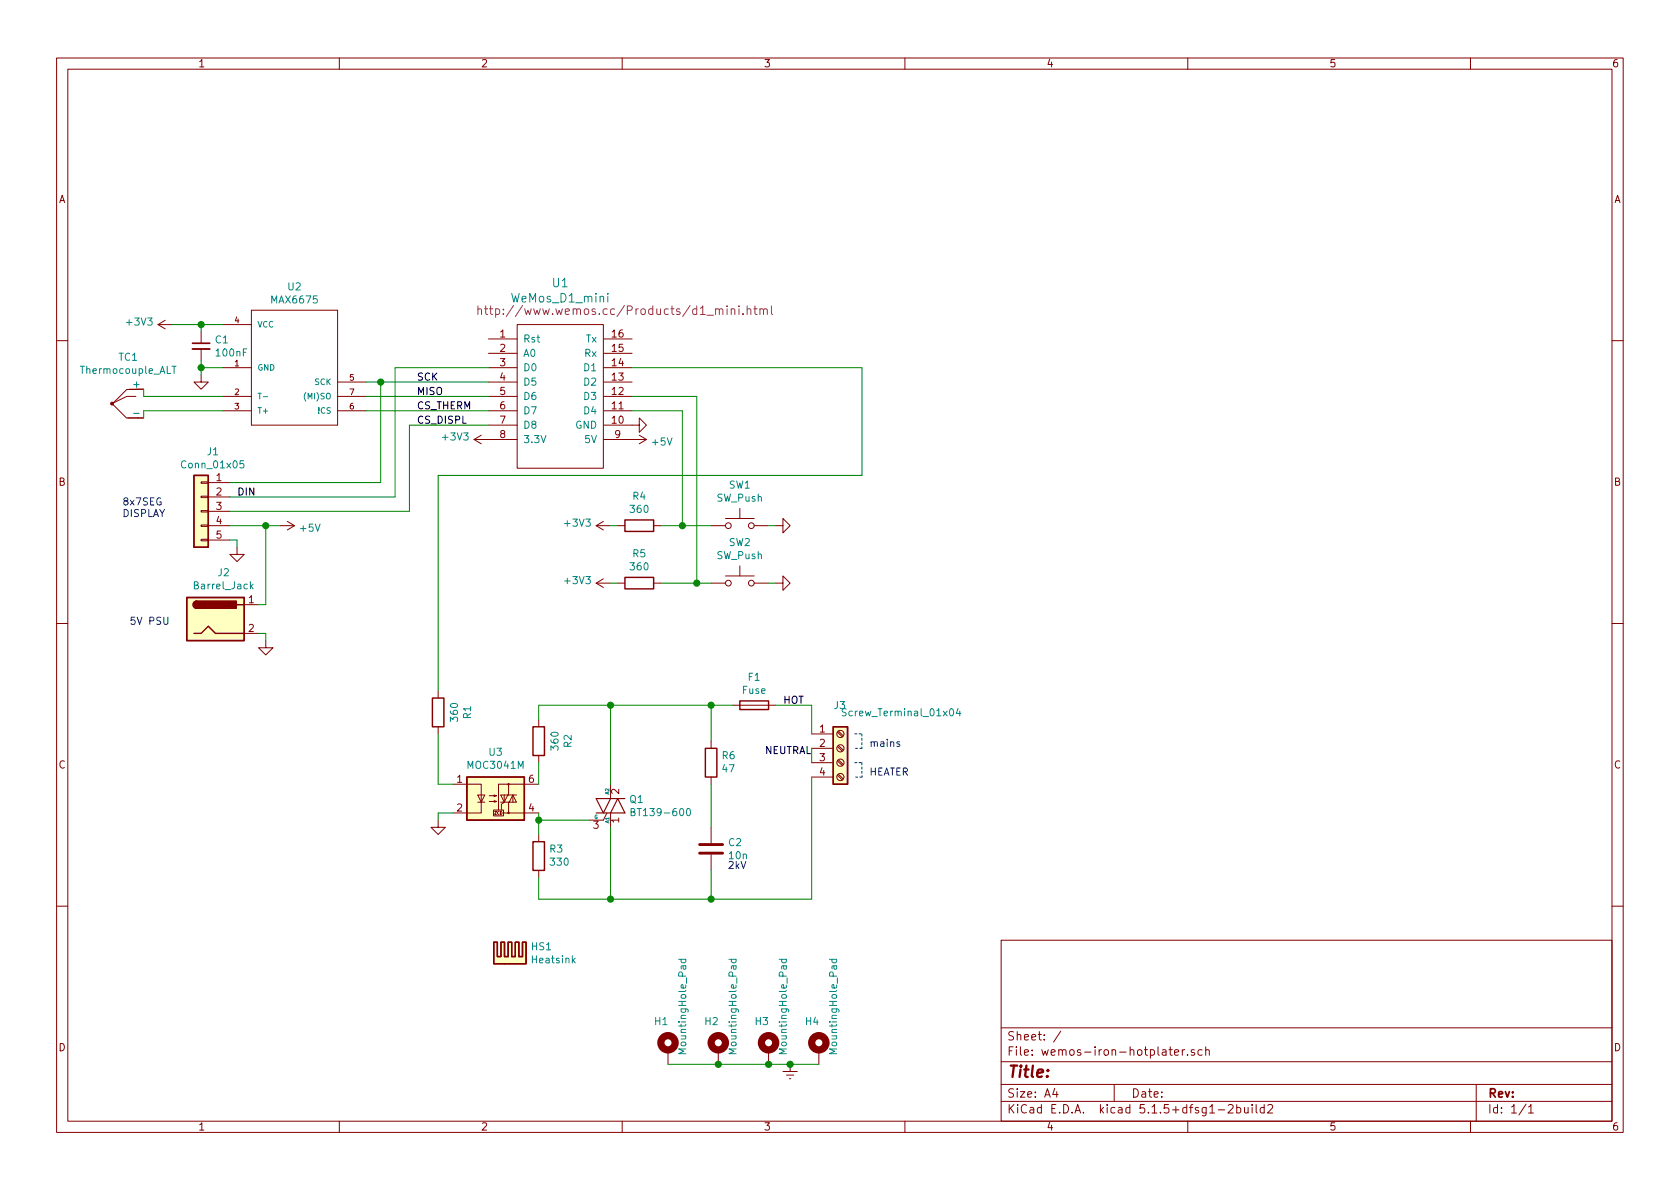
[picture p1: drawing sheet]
EESchema Schematic File Version 4
EELAYER 30 0
EELAYER END
$Descr A4 11693 8268
encoding utf-8
Sheet 1 1
Title ""
Date ""
Rev ""
Comp ""
Comment1 ""
Comment2 ""
Comment3 ""
Comment4 ""
$EndDescr
$Comp
L wemos_mini:WeMos_D1_mini U1
U 1 1
P 3900 2700
F 0 "U1" H 3900 3443 60  0000 C CNN
F 1 "WeMos_D1_mini" H 3900 3337 60  0000 C CNN
F 2 "wemos-d1-mini:wemos-d1-mini-connectors-only" H 4450 2000 60  0001 C CNN
F 3 "http://www.wemos.cc/Products/d1_mini.html" H 4350 3250 60  0000 C CNN
	1    3900 2700
	1    0    0    -1  
$EndComp
$Comp
L SparkFun-AnalogIC:MAX6675 U2
U 1 1
P 2050 2550
F 0 "U2" H 2050 3115 50  0000 C CNN
F 1 "MAX6675" H 2050 3024 50  0000 C CNN
F 2 "Package_SO:SOIC-8-N7_3.9x4.9mm_P1.27mm" H 2080 2700 20  0001 C CNN
F 3 "" H 2050 2550 50  0001 C CNN
	1    2050 2550
	1    0    0    -1  
$EndComp
$Comp
L Triac_Thyristor:BT139-600 Q1
U 1 1
P 4250 5600
F 0 "Q1" H 4378 5646 50  0000 L CNN
F 1 "BT139-600" H 4378 5555 50  0000 L CNN
F 2 "Package_TO_SOT_THT:TO-220-3_Horizontal_TabDown" H 4450 5525 50  0001 L CIN
F 3 "https://www.rapidonline.com/pdf/47-3240.pdf" H 4250 5600 50  0001 L CNN
	1    4250 5600
	1    0    0    -1  
$EndComp
$Comp
L Device:R R2
U 1 1
P 3750 5150
F 0 "R2" V 3543 5150 50  0000 C CNN
F 1 "360" V 3634 5150 50  0000 C CNN
F 2 "Resistor_THT:R_Axial_DIN0309_L9.0mm_D3.2mm_P12.70mm_Horizontal" V 3680 5150 50  0001 C CNN
F 3 "~" H 3750 5150 50  0001 C CNN
	1    3750 5150
	-1   0    0    1   
$EndComp
$Comp
L Relay_SolidState:MOC3041M U3
U 1 1
P 3450 5550
F 0 "U3" H 3450 5875 50  0000 C CNN
F 1 "MOC3041M" H 3450 5784 50  0000 C CNN
F 2 "Package_DIP:DIP-6_W7.62mm" H 3250 5350 50  0001 L CIN
F 3 "http://www.fairchildsemi.com/ds/MO/MOC3031M.pdf" H 3450 5550 50  0001 L CNN
	1    3450 5550
	1    0    0    -1  
$EndComp
$Comp
L Device:R R3
U 1 1
P 3750 5950
F 0 "R3" H 3680 5904 50  0000 R CNN
F 1 "330" H 3680 5995 50  0000 R CNN
F 2 "Resistor_THT:R_Axial_DIN0309_L9.0mm_D3.2mm_P12.70mm_Horizontal" V 3680 5950 50  0001 C CNN
F 3 "~" H 3750 5950 50  0001 C CNN
	1    3750 5950
	-1   0    0    1   
$EndComp
$Comp
L Device:R R6
U 1 1
P 4950 5300
F 0 "R6" H 4880 5254 50  0000 R CNN
F 1 "47" H 4880 5345 50  0000 R CNN
F 2 "Resistor_THT:R_Axial_DIN0207_L6.3mm_D2.5mm_P7.62mm_Horizontal" V 4880 5300 50  0001 C CNN
F 3 "~" H 4950 5300 50  0001 C CNN
	1    4950 5300
	-1   0    0    1   
$EndComp
$Comp
L Device:C C2
U 1 1
P 4950 5900
F 0 "C2" H 5065 5946 50  0000 L CNN
F 1 "10n" H 5065 5855 50  0000 L CNN
F 2 "Capacitor_THT:C_Rect_L19.0mm_W6.0mm_P15.00mm_MKS4" H 4988 5750 50  0001 C CNN
F 3 "~" H 4950 5900 50  0001 C CNN
	1    4950 5900
	1    0    0    -1  
$EndComp
$Comp
L Device:R R1
U 1 1
P 3050 4950
F 0 "R1" V 2843 4950 50  0000 C CNN
F 1 "360" V 2934 4950 50  0000 C CNN
F 2 "Resistor_THT:R_Axial_DIN0207_L6.3mm_D2.5mm_P7.62mm_Horizontal" V 2980 4950 50  0001 C CNN
F 3 "~" H 3050 4950 50  0001 C CNN
	1    3050 4950
	-1   0    0    1   
$EndComp
$Comp
L Device:Thermocouple_ALT TC1
U 1 1
P 900 2800
F 0 "TC1" H 893 3125 50  0000 C CNN
F 1 "Thermocouple_ALT" H 893 3034 50  0000 C CNN
F 2 "TerminalBlock:TerminalBlock_Wuerth_691311400102_P7.62mm" H 325 2850 50  0001 C CNN
F 3 "~" H 325 2850 50  0001 C CNN
	1    900  2800
	1    0    0    -1  
$EndComp
Text Label 5450 4900 0    50   ~ 0
HOT
Wire Wire Line
	1550 2750 1000 2750
Wire Wire Line
	1000 2750 1000 2700
Wire Wire Line
	1550 2850 1000 2850
Wire Wire Line
	1000 2850 1000 2900
Wire Wire Line
	3400 2650 2650 2650
Wire Wire Line
	3400 2850 2550 2850
Wire Wire Line
	1550 2550 1400 2550
Wire Wire Line
	1400 2550 1400 2600
$Comp
L power:GND #PWR0101
U 1 1
P 1400 2600
F 0 "#PWR0101" H 1400 2350 50  0001 C CNN
F 1 "GND" H 1405 2427 50  0001 C CNN
F 2 "" H 1400 2600 50  0001 C CNN
F 3 "" H 1400 2600 50  0001 C CNN
	1    1400 2600
	1    0    0    -1  
$EndComp
$Comp
L Device:C_Small C1
U 1 1
P 1400 2400
F 0 "C1" H 1492 2446 50  0000 L CNN
F 1 "100nF" H 1492 2355 50  0000 L CNN
F 2 "Capacitor_SMD:C_0805_2012Metric_Pad1.15x1.40mm_HandSolder" H 1400 2400 50  0001 C CNN
F 3 "~" H 1400 2400 50  0001 C CNN
	1    1400 2400
	1    0    0    -1  
$EndComp
Wire Wire Line
	1400 2550 1400 2500
Connection ~ 1400 2550
Wire Wire Line
	1400 2300 1400 2250
Connection ~ 1400 2250
Wire Wire Line
	1400 2250 1550 2250
$Comp
L power:+5V #PWR0102
U 1 1
P 4400 3050
F 0 "#PWR0102" H 4400 2900 50  0001 C CNN
F 1 "+5V" V 4415 3178 50  0000 L CNN
F 2 "" H 4400 3050 50  0001 C CNN
F 3 "" H 4400 3050 50  0001 C CNN
	1    4400 3050
	0    1    1    0   
$EndComp
$Comp
L power:GND #PWR0103
U 1 1
P 4400 2950
F 0 "#PWR0103" H 4400 2700 50  0001 C CNN
F 1 "GND" H 4405 2777 50  0001 C CNN
F 2 "" H 4400 2950 50  0001 C CNN
F 3 "" H 4400 2950 50  0001 C CNN
	1    4400 2950
	0    -1   -1   0   
$EndComp
Wire Wire Line
	1200 2250 1400 2250
$Comp
L Connector_Generic:Conn_01x05 J1
U 1 1
P 1400 3550
F 0 "J1" H 1318 3967 50  0000 C CNN
F 1 "Conn_01x05" H 1318 3876 50  0000 C CNN
F 2 "Connector_PinHeader_2.54mm:PinHeader_1x05_P2.54mm_Horizontal" H 1400 3550 50  0001 C CNN
F 3 "~" H 1400 3550 50  0001 C CNN
	1    1400 3550
	-1   0    0    -1  
$EndComp
Connection ~ 2650 2650
Wire Wire Line
	2650 2650 2550 2650
Wire Wire Line
	2850 2950 3400 2950
$Comp
L power:GND #PWR0104
U 1 1
P 1650 3800
F 0 "#PWR0104" H 1650 3550 50  0001 C CNN
F 1 "GND" H 1655 3627 50  0001 C CNN
F 2 "" H 1650 3800 50  0001 C CNN
F 3 "" H 1650 3800 50  0001 C CNN
	1    1650 3800
	1    0    0    -1  
$EndComp
$Comp
L power:+5V #PWR0105
U 1 1
P 1950 3650
F 0 "#PWR0105" H 1950 3500 50  0001 C CNN
F 1 "+5V" V 1965 3778 50  0000 L CNN
F 2 "" H 1950 3650 50  0001 C CNN
F 3 "" H 1950 3650 50  0001 C CNN
	1    1950 3650
	0    1    1    0   
$EndComp
Text Label 2900 2650 0    50   ~ 0
SCK
Text Label 2900 2750 0    50   ~ 0
MISO
Text Label 2900 2850 0    50   ~ 0
CS_THERM
Text Label 2900 2950 0    50   ~ 0
CS_DISPL
$Comp
L power:+3V3 #PWR0106
U 1 1
P 3400 3050
F 0 "#PWR0106" H 3400 2900 50  0001 C CNN
F 1 "+3V3" V 3415 3178 50  0000 L CNN
F 2 "" H 3400 3050 50  0001 C CNN
F 3 "" H 3400 3050 50  0001 C CNN
	1    3400 3050
	0    -1   -1   0   
$EndComp
$Comp
L power:+3V3 #PWR0107
U 1 1
P 1200 2250
F 0 "#PWR0107" H 1200 2100 50  0001 C CNN
F 1 "+3V3" V 1215 2378 50  0000 L CNN
F 2 "" H 1200 2250 50  0001 C CNN
F 3 "" H 1200 2250 50  0001 C CNN
	1    1200 2250
	0    -1   -1   0   
$EndComp
Wire Wire Line
	2650 3350 2650 2650
Wire Wire Line
	2850 3550 2850 2950
$Comp
L power:GND #PWR0108
U 1 1
P 3050 5700
F 0 "#PWR0108" H 3050 5450 50  0001 C CNN
F 1 "GND" H 3055 5527 50  0001 C CNN
F 2 "" H 3050 5700 50  0001 C CNN
F 3 "" H 3050 5700 50  0001 C CNN
	1    3050 5700
	1    0    0    -1  
$EndComp
Wire Wire Line
	4750 2850 4400 2850
$Comp
L Device:R R4
U 1 1
P 4450 3650
F 0 "R4" V 4243 3650 50  0000 C CNN
F 1 "360" V 4334 3650 50  0000 C CNN
F 2 "Resistor_THT:R_Axial_DIN0207_L6.3mm_D2.5mm_P7.62mm_Horizontal" V 4380 3650 50  0001 C CNN
F 3 "~" H 4450 3650 50  0001 C CNN
	1    4450 3650
	0    1    1    0   
$EndComp
$Comp
L power:+3V3 #PWR0109
U 1 1
P 4250 3650
F 0 "#PWR0109" H 4250 3500 50  0001 C CNN
F 1 "+3V3" V 4265 3778 50  0000 L CNN
F 2 "" H 4250 3650 50  0001 C CNN
F 3 "" H 4250 3650 50  0001 C CNN
	1    4250 3650
	0    -1   -1   0   
$EndComp
$Comp
L power:GND #PWR0110
U 1 1
P 5400 3650
F 0 "#PWR0110" H 5400 3400 50  0001 C CNN
F 1 "GND" H 5405 3477 50  0001 C CNN
F 2 "" H 5400 3650 50  0001 C CNN
F 3 "" H 5400 3650 50  0001 C CNN
	1    5400 3650
	0    -1   -1   0   
$EndComp
Wire Wire Line
	4300 3650 4250 3650
$Comp
L Connector:Barrel_Jack J2
U 1 1
P 1500 4300
F 0 "J2" H 1557 4625 50  0000 C CNN
F 1 "Barrel_Jack" H 1557 4534 50  0000 C CNN
F 2 "Connector_BarrelJack:BarrelJack_CUI_PJ-063AH_Horizontal" H 1550 4260 50  0001 C CNN
F 3 "~" H 1550 4260 50  0001 C CNN
	1    1500 4300
	1    0    0    -1  
$EndComp
Wire Wire Line
	1600 3350 2650 3350
Wire Wire Line
	1600 3550 2850 3550
Text Notes 850  3600 0    50   ~ 0
8x7SEG\nDISPLAY
Text Notes 900  4350 0    50   ~ 0
5V PSU
Wire Wire Line
	1600 3650 1850 3650
Wire Wire Line
	1850 3650 1850 4200
Wire Wire Line
	1850 4200 1800 4200
Connection ~ 1850 3650
Wire Wire Line
	1850 3650 1950 3650
Wire Wire Line
	1650 3800 1650 3750
Wire Wire Line
	1650 3750 1600 3750
$Comp
L power:GND #PWR0111
U 1 1
P 1850 4450
F 0 "#PWR0111" H 1850 4200 50  0001 C CNN
F 1 "GND" H 1855 4277 50  0001 C CNN
F 2 "" H 1850 4450 50  0001 C CNN
F 3 "" H 1850 4450 50  0001 C CNN
	1    1850 4450
	1    0    0    -1  
$EndComp
Wire Wire Line
	1850 4450 1850 4400
Wire Wire Line
	1850 4400 1800 4400
Wire Wire Line
	6000 2550 6000 3300
Wire Wire Line
	4400 2550 6000 2550
Wire Wire Line
	5350 3650 5400 3650
Wire Wire Line
	4600 3650 4750 3650
Wire Wire Line
	4600 4050 4850 4050
Wire Wire Line
	5350 4050 5400 4050
Wire Wire Line
	4300 4050 4250 4050
$Comp
L power:GND #PWR0112
U 1 1
P 5400 4050
F 0 "#PWR0112" H 5400 3800 50  0001 C CNN
F 1 "GND" H 5405 3877 50  0001 C CNN
F 2 "" H 5400 4050 50  0001 C CNN
F 3 "" H 5400 4050 50  0001 C CNN
	1    5400 4050
	0    -1   -1   0   
$EndComp
$Comp
L power:+3V3 #PWR0113
U 1 1
P 4250 4050
F 0 "#PWR0113" H 4250 3900 50  0001 C CNN
F 1 "+3V3" V 4265 4178 50  0000 L CNN
F 2 "" H 4250 4050 50  0001 C CNN
F 3 "" H 4250 4050 50  0001 C CNN
	1    4250 4050
	0    -1   -1   0   
$EndComp
$Comp
L Device:R R5
U 1 1
P 4450 4050
F 0 "R5" V 4243 4050 50  0000 C CNN
F 1 "360" V 4334 4050 50  0000 C CNN
F 2 "Resistor_THT:R_Axial_DIN0207_L6.3mm_D2.5mm_P7.62mm_Horizontal" V 4380 4050 50  0001 C CNN
F 3 "~" H 4450 4050 50  0001 C CNN
	1    4450 4050
	0    1    1    0   
$EndComp
$Comp
L Switch:SW_Push SW1
U 1 1
P 5150 3650
F 0 "SW1" H 5150 3935 50  0000 C CNN
F 1 "SW_Push" H 5150 3844 50  0000 C CNN
F 2 "Button_Switch_THT:SW_PUSH_6mm" H 5150 3850 50  0001 C CNN
F 3 "~" H 5150 3850 50  0001 C CNN
	1    5150 3650
	1    0    0    -1  
$EndComp
$Comp
L Switch:SW_Push SW2
U 1 1
P 5150 4050
F 0 "SW2" H 5150 4335 50  0000 C CNN
F 1 "SW_Push" H 5150 4244 50  0000 C CNN
F 2 "Button_Switch_THT:SW_PUSH_6mm" H 5150 4250 50  0001 C CNN
F 3 "~" H 5150 4250 50  0001 C CNN
	1    5150 4050
	1    0    0    -1  
$EndComp
Wire Wire Line
	4750 3650 4750 2850
Connection ~ 4750 3650
Wire Wire Line
	4750 3650 4950 3650
Wire Wire Line
	4850 4050 4850 2750
Wire Wire Line
	4850 2750 4400 2750
Connection ~ 4850 4050
Wire Wire Line
	4850 4050 4950 4050
Wire Wire Line
	3750 5450 3750 5300
Wire Wire Line
	3750 6100 3750 6250
Wire Wire Line
	3750 6250 4250 6250
Wire Wire Line
	4950 6250 4950 6050
Wire Wire Line
	4250 5750 4250 6250
Connection ~ 4250 6250
Wire Wire Line
	4250 6250 4950 6250
Wire Wire Line
	4100 5700 3750 5700
Wire Wire Line
	3750 5650 3750 5700
Wire Wire Line
	3750 5700 3750 5800
Connection ~ 3750 5700
Wire Wire Line
	4950 5750 4950 5450
Wire Wire Line
	4950 5150 4950 4900
Wire Wire Line
	4950 4900 4250 4900
Wire Wire Line
	3750 4900 3750 5000
Wire Wire Line
	4250 5450 4250 4900
Connection ~ 4250 4900
Wire Wire Line
	4250 4900 3750 4900
$Comp
L Device:Fuse F1
U 1 1
P 5250 4900
F 0 "F1" V 5053 4900 50  0000 C CNN
F 1 "Fuse" V 5144 4900 50  0000 C CNN
F 2 "Fuse:Fuseholder_TR5_Littelfuse_No560_No460" V 5180 4900 50  0001 C CNN
F 3 "~" H 5250 4900 50  0001 C CNN
	1    5250 4900
	0    1    1    0   
$EndComp
Wire Wire Line
	5650 4900 5650 5100
Text Label 5650 5250 2    50   ~ 0
NEUTRAL
Wire Wire Line
	5100 4900 4950 4900
Connection ~ 4950 4900
Wire Wire Line
	5650 4900 5400 4900
Wire Wire Line
	5650 6250 4950 6250
Connection ~ 4950 6250
Text Notes 5200 6050 2    50   ~ 0
2kV
Wire Wire Line
	3050 5450 3050 5100
Wire Wire Line
	3050 5450 3150 5450
Wire Wire Line
	3050 4800 3050 3300
Wire Wire Line
	3050 3300 6000 3300
Wire Wire Line
	3150 5650 3050 5650
Wire Wire Line
	3050 5650 3050 5700
$Comp
L Mechanical:Heatsink HS1
U 1 1
P 3550 6700
F 0 "HS1" H 3692 6821 50  0000 L CNN
F 1 "Heatsink" H 3692 6730 50  0000 L CNN
F 2 "Heatsink:Heatsink_Aavid-TV5G_TO220_Horizontal" H 3562 6700 50  0001 C CNN
F 3 "~" H 3562 6700 50  0001 C CNN
	1    3550 6700
	1    0    0    -1  
$EndComp
$Comp
L Mechanical:MountingHole_Pad H4
U 1 1
P 5700 7300
F 0 "H4" H 5600 7500 50  0000 L CNN
F 1 "MountingHole_Pad" V 5800 7258 50  0000 L CNN
F 2 "MountingHole:MountingHole_4.3mm_M4_Pad_Via" H 5700 7300 50  0001 C CNN
F 3 "~" H 5700 7300 50  0001 C CNN
	1    5700 7300
	1    0    0    -1  
$EndComp
$Comp
L Mechanical:MountingHole_Pad H3
U 1 1
P 5350 7300
F 0 "H3" H 5250 7500 50  0000 L CNN
F 1 "MountingHole_Pad" V 5450 7258 50  0000 L CNN
F 2 "MountingHole:MountingHole_4.3mm_M4_Pad_Via" H 5350 7300 50  0001 C CNN
F 3 "~" H 5350 7300 50  0001 C CNN
	1    5350 7300
	1    0    0    -1  
$EndComp
$Comp
L Mechanical:MountingHole_Pad H2
U 1 1
P 5000 7300
F 0 "H2" H 4900 7500 50  0000 L CNN
F 1 "MountingHole_Pad" V 5100 7258 50  0000 L CNN
F 2 "MountingHole:MountingHole_4.3mm_M4_Pad_Via" H 5000 7300 50  0001 C CNN
F 3 "~" H 5000 7300 50  0001 C CNN
	1    5000 7300
	1    0    0    -1  
$EndComp
$Comp
L Mechanical:MountingHole_Pad H1
U 1 1
P 4650 7300
F 0 "H1" H 4550 7500 50  0000 L CNN
F 1 "MountingHole_Pad" V 4750 7258 50  0000 L CNN
F 2 "MountingHole:MountingHole_4.3mm_M4_Pad_Via" H 4650 7300 50  0001 C CNN
F 3 "~" H 4650 7300 50  0001 C CNN
	1    4650 7300
	1    0    0    -1  
$EndComp
$Comp
L power:Earth #PWR0115
U 1 1
P 5500 7400
F 0 "#PWR0115" H 5500 7150 50  0001 C CNN
F 1 "Earth" H 5500 7250 50  0001 C CNN
F 2 "" H 5500 7400 50  0001 C CNN
F 3 "~" H 5500 7400 50  0001 C CNN
	1    5500 7400
	1    0    0    -1  
$EndComp
Wire Wire Line
	5700 7400 5500 7400
Connection ~ 5000 7400
Wire Wire Line
	5000 7400 4650 7400
Connection ~ 5350 7400
Wire Wire Line
	5350 7400 5000 7400
Connection ~ 5500 7400
Wire Wire Line
	5500 7400 5350 7400
Wire Notes Line
	6000 5400 5950 5400
Wire Notes Line
	6000 5300 6000 5400
Wire Notes Line
	5950 5300 6000 5300
Text Notes 6050 5400 0    50   ~ 0
HEATER
$Comp
L Connector:Screw_Terminal_01x04 J3
U 1 1
P 5850 5200
F 0 "J3" H 5800 5500 50  0000 L CNN
F 1 "Screw_Terminal_01x04" H 5850 5450 50  0000 L CNN
F 2 "TerminalBlock_MetzConnect:TerminalBlock_MetzConnect_Type175_RT02704HBLC_1x04_P7.50mm_Horizontal" H 5850 5200 50  0001 C CNN
F 3 "~" H 5850 5200 50  0001 C CNN
	1    5850 5200
	1    0    0    -1  
$EndComp
Wire Wire Line
	5650 5400 5650 6250
Wire Wire Line
	5650 5300 5650 5200
Wire Notes Line
	6000 5200 5950 5200
Wire Notes Line
	6000 5100 6000 5200
Wire Notes Line
	5950 5100 6000 5100
Text Notes 6050 5200 0    50   ~ 0
mains
Wire Wire Line
	2550 2750 3400 2750
Wire Wire Line
	3400 2550 2750 2550
Wire Wire Line
	2750 2550 2750 3450
Wire Wire Line
	2750 3450 1600 3450
Text Label 1650 3450 0    50   ~ 0
DIN
$EndSCHEMATC
